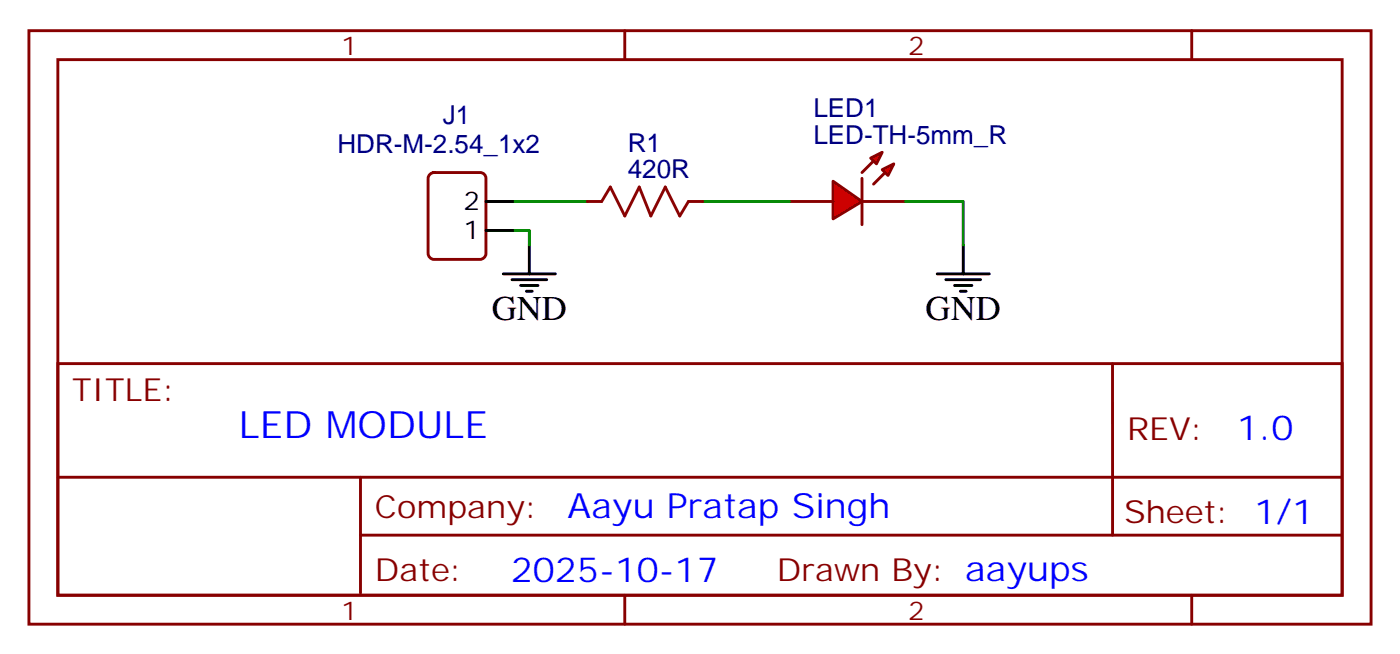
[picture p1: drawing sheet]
<svg xmlns="http://www.w3.org/2000/svg" width="171mm" height="80mm" viewBox="0 0 171 80" stroke-linecap="round" stroke-linejoin="round" font-family="sans-serif">
<path d="M3.5 3.7h163.7v72.4h-163.7zM7.1 7.3h156.6v65.2h-156.6zM76.2 3.7v3.6M145.3 3.7v3.6M7.1 44.3h156.6v28.2h-156.6zM7.1 58.2h156.5M44 58.2v14.1M135.7 44.3v20.9M44 65.2h119.6M76.2 72.5v3.6M145.3 72.5v3.6" fill="none" stroke="#870000" stroke-width=".35"/>
<g fill="#f00" stroke="#870000" stroke-width=".35">
<path d="M101.6 22.1l3.5 2.5-3.5 2.1z"/>
<path d="M105.1 21.7v5.7z"/>
</g>
<g fill="#870000" stroke="#870000" stroke-width=".35">
<path d="M105.1 21l1.4-1.4z"/>
<path d="M106.5 22.4l1.4-1.4z"/>
</g>
<g fill="#f00" stroke="#870000" stroke-width=".35">
<path d="M106.2 19.3l1.4-.7-.7 1.4z"/>
<path d="M107.6 20.7l1.4-.7-.7 1.4z"/>
</g>
<path d="M52.4 21.2l.5-.2h5.7a.71 .71 0 0 1 .7 .7v9.2a.76 .76 0 0 1-.7 .7h-5.7a.76 .76 0 0 1-.7-.7v-9.2zM71.6 24.6h1.8M84 24.6h1.7M96.3 24.6h5.3M105.1 24.6h5.3" fill="none" stroke="#870000" stroke-width=".35"/>
<path d="M59.3 28.1h3.5M59.3 24.6h3.5M61.4 33.4h6.3M62.4 34.1h4.3M63.5 34.8h2.1M64.2 35.5h.7M64.6 29.8v3.6M114.3 33.4h6.3M115.4 34.1h4.2M116.4 34.8h2.1M117.1 35.5h.7M117.5 29.8v3.6" fill="none" stroke="#000" stroke-width=".35"/>
<path d="M62.8 28.1h1.8v1.7M62.8 24.6h8.8M85.7 24.6h10.6M110.4 24.6h7.1v5.2" fill="none" stroke="#008700" stroke-width=".35"/>
<path d="M73.4 24.6l1-1.8 1.8 3.5 1.8-3.5 1.4 3.5 1.7-3.5 1.8 3.5 1.1-1.7" fill="none" stroke="#a10000" stroke-width=".35"/>
<text font-size="4.6" fill="#00f" x="29.1" y="53.3">LED MODULE</text>
<g font-size="4.2">
<text x="60" y="39">GND</text>
<text x="112.9" y="39">GND</text>
</g>
<g font-size="4.2" fill="#00f">
<text x="150.9" y="53.6">1.0</text>
<text x="69.2" y="63.1">Aayu Pratap Singh</text>
<text x="62.3" y="70.9">2025-10-17</text>
</g>
<g font-size="3.9" fill="#800">
<text x="8.8" y="48.9">TITLE:</text>
<text x="137.4" y="53.6">REV:</text>
<text x="45.7" y="63.1">Company:</text>
<text x="137.1" y="63.7">Sheet: 1/1</text>
<text x="45.7" y="70.8">Date:</text>
<text x="94.8" y="70.9">Drawn By: aayups</text>
</g>
<g font-size="3.2" fill="#800">
<text x="41.6" y="6.7">1</text>
<text x="110.8" y="6.7">2</text>
<text x="41.6" y="75.5">1</text>
<text x="110.8" y="75.5">2</text>
</g>
<g font-size="3.2" fill="#000080">
<text x="54" y="15.1">J1</text>
<text x="99.2" y="17.5">LED-TH-5mm_R</text>
<text x="99.2" y="14.3">LED1</text>
<text x="41.2" y="18.6">HDR-M-2.54_1x2</text>
<text x="76.6" y="21.7">420R</text>
<text x="76.6" y="18.5">R1</text>
</g>
<g font-size="3.2">
<text x="56.5" y="29.1">1</text>
<text x="56.5" y="25.6">2</text>
</g>
</svg>
